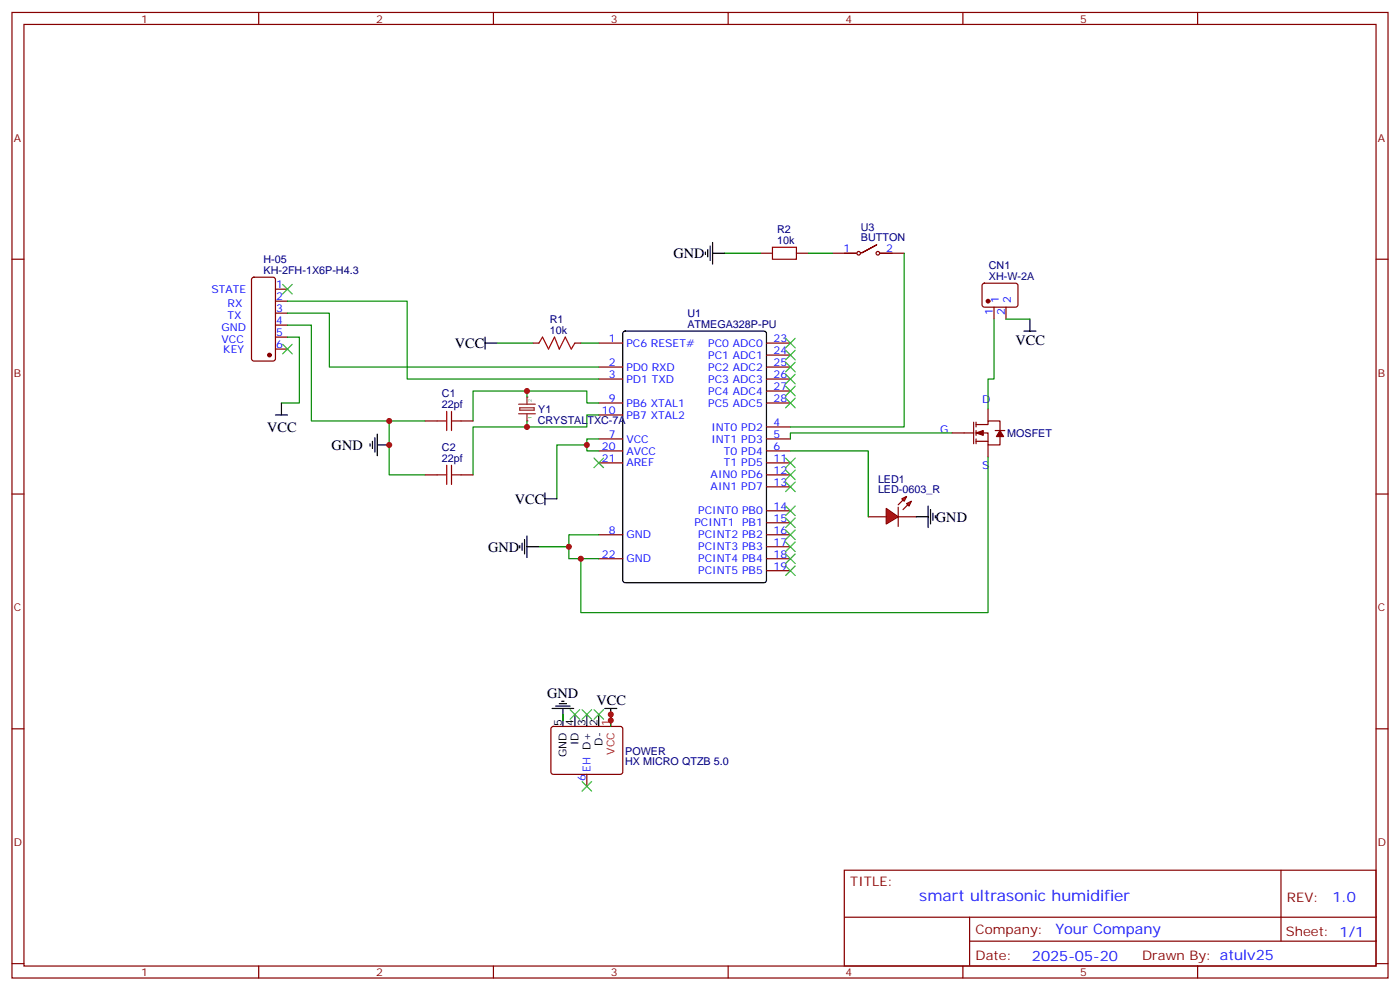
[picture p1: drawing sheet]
<svg xmlns="http://www.w3.org/2000/svg" width="412mm" height="292mm" viewBox="0 0 412 292" stroke-linecap="round" stroke-linejoin="round" font-family="sans-serif">
<g fill="none" stroke="#870000" stroke-width=".35">
<path d="M3.5 3.7h405.4v284.3h-405.4zM7.1 7.2h398.2v277.3h-398.2zM76.2 3.7v3.5M145.3 3.7v3.5M214.5 3.7v3.5M283.6 3.7v3.5M352.8 3.7v3.5M3.5 76.3h3.6M245.2 74.6h7M258.2 72.1l-4.6 2.5 4.6-2.5M259.3 74.6h7M405.3 76.3h3.6"/>
<path d="M74.3 81.8l.5-.2h5.6l.7 .5v23.5l-.4 .7h-5.9l-.7-.4v-23.6zM81.1 99.3h3.6M81.1 95.7h3.6M81.1 92.2h3.6M81.1 88.7h3.6M81.1 85.2h3.6M81.1 102.8h3.6M176.4 101h7M176.4 108.1h7M176.4 111.6h7M176.4 118.7h7M225.8 101h7"/>
<path d="M225.8 108.1h7M225.8 111.6h7M225.8 118.7h7M225.8 104.6h7M225.8 115.1h7M176.4 129.3h7M176.4 132.8h7M176.4 122.2h7M176.4 136.3h7M225.8 125.7h7M225.8 129.3h7M225.8 132.8h7"/>
<path d="M225.8 136.3h7M225.8 139.8h7M280.5 127.5h6.3M286.8 124.3v6.4M287.5 127.5h3.5v3.5h3.6v-2.4M287.5 125h3.5v-1h3.6v2.8M287.5 124.3v1.4M287.5 126.8v1.4M287.5 129.3v1.4M287.5 130h3.5M291 120.4v3.6M291 131v3.5"/>
<path d="M293.2 126.8h2.8M3.5 145.5h3.6M176.4 157.5h7M225.8 157.5h7M225.8 143.4h7M225.8 150.4h7M225.8 154h7M405.3 145.5h3.6M176.4 164.5h7M225.8 161h7M225.8 164.5h7M225.8 168.1h7"/>
<path d="M3.5 214.6h3.6M405.3 214.6h3.6M248.7 256.3h156.6v28.2h-156.6zM377.3 256.3v20.9M248.7 270.1h156.5M285.6 277.2h119.6M285.6 270.1v14.1M3.5 283.8h3.6M76.2 284.5v3.5M145.3 284.5v3.5M214.5 284.5v3.5M283.6 284.5v3.5"/>
<path d="M352.8 284.5v3.5M405.3 283.8h3.6"/>
<circle cx="252.9" cy="74.6" r=".53"/>
<circle cx="258.6" cy="74.6" r=".53"/>
</g>
<path d="M183.7 97.7l.4-.2h41l.6 .4 .1 73-.5 .6-41.2 .1-.6-.5-.1-72.9z" fill="none" stroke="#000" stroke-width=".35"/>
<g fill="#870000" stroke="#870000" stroke-width=".35">
<path d="M294.6 126.8l1 1.8h-2.1z"/>
<path d="M287.5 127.5l2.1-.7v1.4z"/>
<circle cx="79.4" cy="104.6" r=".53"/>
</g>
<g fill="#f00" stroke="#870000" stroke-width=".35">
<path d="M261.1 149.7l3.5 2.5-3.5 2.1z"/>
<path d="M264.6 149.4v5.6z"/>
</g>
<g fill="#870000" stroke="#870000" stroke-width=".35">
<path d="M264.6 148.7l1.4-1.5z"/>
<path d="M266 150.1l1.4-1.4z"/>
</g>
<g fill="#f00" stroke="#870000" stroke-width=".35">
<path d="M265.6 146.9l1.5-.7-.8 1.4z"/>
<path d="M267.1 148.3l1.4-.7-.7 1.4z"/>
</g>
<path d="M224 74.6h3.5M234.6 74.6h3.5M125.2 124h3.6M125.2 139.8h3.6M135.8 124h3.5M135.8 139.8h3.5M255.8 152.2h5.3M264.6 152.2h5.3M162.5 214.1l.5-.2 20 .1 .4 .6v13l-.7 .4h-20l-.4-.7v-12.7zM172.9 228v3.6" fill="none" stroke="#870000" stroke-width=".35"/>
<g fill="none" stroke="#000" stroke-width=".35">
<path d="M207.8 74.2v.7M208.5 73.5v2.1M209.2 72.5v4.2M209.9 74.6h3.5M209.9 71.4v6.4M142.9 99.3v3.5M301.6 97.5h3.6M303.4 94v3.5M82.9 118.7v3.5M142.9 101h3.5M81.1 122.2h3.6M109 130.7v.7"/>
<path d="M109.7 130v2.1M110.4 128.9v4.2M111.1 131h3.6M111.1 127.8v6.4M153.8 159.9v2.2M154.5 158.9v4.2M155.2 157.8v6.4M160.5 146.9h3.5M160.5 145.1v3.6M269.9 152.2h3.5M273.4 149v6.4M274.1 150.1v4.2"/>
<path d="M274.8 151.1v2.1M275.5 151.8v.7M153.1 160.7v.7M155.2 161h3.5M162.6 208.6h6.4M163.7 207.9h4.2M164.7 207.2h2.2M165.5 206.5h.7M165.8 208.6v5.3M169.3 210.4v3.5M172.9 210.4v3.5M176.4 210.4v3.5"/>
<path d="M178.2 208.6h3.5M179.9 208.6v3.6"/>
</g>
<path d="M179.9 210.4v3.5" fill="none" stroke="#f00" stroke-width=".35"/>
<g fill="none" stroke="#008700" stroke-width=".35">
<path d="M213.4 74.6h10.6M238.1 74.6h7.1M266.3 74.6v51.1h-33.5M84.7 92.2h12.3v15.9h79.4M84.7 88.7h35.2v22.9h56.5M84.7 95.7h7v28.3h23M84.7 99.3h3.5v19.4h-5.3M292.8 94v17.6h-1.8v8.8M146.4 101h10.6M171.1 101h5.3M176.4 118.7h-3.5v-3.6h-33.6v8.9M125.2 124h-10.5v15.8h10.5"/>
<path d="M172.9 131h-8.9v15.9M176.4 122.2h-3.5v3.5h-33.6v14.1M176.4 129.3h-3.5v3.5h3.5M232.8 132.8h23v19.4M280.5 127.5h-47.7v1.8M291 134.5v45.9h-119.9v-15.9M176.4 157.5h-8.8v7h8.8M158.7 161h8.9M179.9 210.4v3.5"/>
</g>
<path d="M227.5 72.8h7.1v3.5h-7.1zM128.8 124h2.8M128.8 139.8h2.8M131.6 121.1v5.7M131.6 137v5.7M133 124h2.8M133 121.1v5.7M133 137v5.7M133 139.8h2.8" fill="none" stroke="#a10000" stroke-width=".35"/>
<g fill="none" stroke="#3c3" stroke-width=".35">
<path d="M83.3 83.7l2.8 2.9M86.1 83.7l-2.8 2.9M231.4 99.6l2.8 2.8M234.2 99.6l-2.8 2.8M83.3 101.4l2.8 2.8M86.1 101.4l-2.8 2.8M231.4 117.3l2.8 2.8M231.4 113.7l2.8 2.9M231.4 110.2l2.8 2.8M231.4 106.7l2.8 2.8M231.4 103.2l2.8 2.8M234.2 117.3l-2.8 2.8"/>
<path d="M234.2 113.7l-2.8 2.9M234.2 110.2l-2.8 2.8M234.2 106.7l-2.8 2.8M234.2 103.2l-2.8 2.8M175 134.9l2.8 2.8M177.8 134.9l-2.8 2.8M231.4 138.4l2.8 2.9M231.4 134.9l2.8 2.8M234.2 138.4l-2.8 2.9M234.2 134.9l-2.8 2.8M231.4 159.6l2.8 2.8M231.4 156.1l2.8 2.8"/>
<path d="M231.4 152.5l2.8 2.9M231.4 149l2.8 2.8M231.4 142l2.8 2.8M234.2 159.6l-2.8 2.8M234.2 156.1l-2.8 2.8M234.2 152.5l-2.8 2.9M234.2 149l-2.8 2.8M234.2 142l-2.8 2.8M231.4 166.7l2.8 2.8M231.4 163.1l2.8 2.8M234.2 166.7l-2.8 2.8M234.2 163.1l-2.8 2.8"/>
<path d="M167.9 209l2.8 2.8M170.7 209l-2.8 2.8M171.4 209l2.9 2.8M174.3 209l-2.9 2.8M175 209l2.8 2.8M177.8 209l-2.8 2.8M171.4 230.2l2.9 2.8M174.3 230.2l-2.9 2.8"/>
</g>
<path d="M152.8 119h4.9M155.2 116.9v2.1M152.8 121.8h4.9M153.1 120.1h4.2v.7h-4.2zM155.2 121.8v2.2" fill="none" stroke="#8c2424" stroke-width=".35"/>
<g fill="#8c2424">
<circle cx="155.2" cy="116.9" r=".18"/>
<circle cx="155.2" cy="124" r=".18"/>
</g>
<path d="M296.3 94h7.1M155.2 115.1v1.8M155.2 124v1.7M165.8 210.4v1.8M179.9 210.4v1.8" fill="none" stroke="#008700" stroke-width=".35"/>
<path d="M289.5 83.6l.5-.2 9.4 .1 .5 .6-.1 5.9-.6 .5-9.5-.1-.4-.7v-5.6zM292.8 90.5v3.5M296.3 90.5v3.5M157 101h1.7M169.3 101h1.8" fill="none" stroke="#870000" stroke-width=".35"/>
<circle cx="291" cy="88.7" r=".53" fill="#870000" stroke="#870000" stroke-width=".35"/>
<path d="M158.7 101l1.1-1.7 1.8 3.5 1.7-3.5 1.4 3.5 1.8-3.5 1.8 3.5 1-1.8" fill="none" stroke="#a10000" stroke-width=".35"/>
<g fill="#c00">
<circle cx="167.6" cy="161" r=".88"/>
<circle cx="172.9" cy="131" r=".88"/>
<circle cx="179.9" cy="212.2" r=".88"/>
<circle cx="114.7" cy="131" r=".88"/>
<circle cx="114.7" cy="124" r=".88"/>
<circle cx="171.1" cy="164.5" r=".88"/>
<circle cx="155.2" cy="125.7" r=".88"/>
<circle cx="155.2" cy="115.1" r=".88"/>
<circle cx="179.9" cy="210.4" r=".88"/>
</g>
<text font-size="4.6" fill="#00f" x="270.8" y="265.3">smart ultrasonic humidifier</text>
<g font-size="4.2">
<text x="198.4" y="76">GND</text>
<text x="299.1" y="101.5">VCC</text>
<text x="134" y="102.4">VCC</text>
<text x="78.7" y="127.1">VCC</text>
<text x="97.7" y="132.4">GND</text>
<text x="151.6" y="148.3">VCC</text>
<text x="275.7" y="153.7">GND</text>
<text x="143.8" y="162.4">GND</text>
<text x="161.2" y="205.5">GND</text>
<text x="175.7" y="207.6">VCC</text>
</g>
<g font-size="4.2" fill="#00f">
<text x="392.5" y="265.5">1.0</text>
<text x="310.9" y="275.1">Your Company</text>
<text x="304" y="282.9">2025-05-20</text>
</g>
<g font-size="3.9" fill="#800">
<text x="250.5" y="260.8">TITLE:</text>
<text x="379.1" y="265.5">REV:</text>
<text x="287.4" y="275">Company:</text>
<text x="378.7" y="275.7">Sheet: 1/1</text>
<text x="287.4" y="282.7">Date:</text>
<text x="336.4" y="282.8">Drawn By: atulv25</text>
</g>
<g font-size="3.2" fill="#800">
<text x="41.6" y="6.7">1</text>
<text x="110.8" y="6.7">2</text>
<text x="179.9" y="6.7">3</text>
<text x="249.1" y="6.7">4</text>
<text x="318.2" y="6.7">5</text>
<text x="4.1" y="41.8">A</text>
<text x="405.9" y="41.8">A</text>
<text x="4.1" y="110.9">B</text>
<text x="405.9" y="110.9">B</text>
<text x="4.1" y="180.1">C</text>
<text x="405.9" y="180.1">C</text>
<text x="4.1" y="249.2">D</text>
<text x="405.9" y="249.2">D</text>
<text x="41.6" y="287.5">1</text>
<text x="110.8" y="287.5">2</text>
<text x="179.9" y="287.5">3</text>
<text x="249.1" y="287.5">4</text>
<text x="318.2" y="287.5">5</text>
</g>
<g font-size="3.2" fill="#000080">
<text x="228.9" y="71.8">10k</text>
<text x="228.9" y="68.7">R2</text>
<text x="253.6" y="71">BUTTON</text>
<text x="253.6" y="68">U3</text>
<text x="77.6" y="77.5">H-05</text>
<text x="77.6" y="80.6">KH-2FH-1X6P-H4.3</text>
<text x="291.3" y="82.3">XH-W-2A</text>
<text x="291.3" y="79.3">CN1</text>
<text x="161.9" y="95.1">R1</text>
<text x="202.5" y="93.4">U1</text>
<text x="161.9" y="98.2">10k</text>
<text x="202.5" y="96.4">ATMEGA328P-PU</text>
<text x="130.2" y="117">C1</text>
<text x="130.2" y="120.1">22pf</text>
<text x="158.4" y="124.7">CRYSTALTXC-7A</text>
<text x="158.5" y="121.6">Y1</text>
<text x="296.7" y="128.8">MOSFET</text>
<text x="130.2" y="136">22pf</text>
<text x="130.2" y="132.9">C2</text>
<text x="258.6" y="142.1">LED1</text>
<text x="258.6" y="145.1">LED-0603_R</text>
<text x="184.1" y="225.3">HX MICRO QTZB 5.0</text>
<text x="184.1" y="222.3">POWER</text>
</g>
<g font-size="3.2" fill="#00f">
<text x="248.5" y="74.2">1</text>
<text x="261.1" y="74.2">2</text>
<text x="62.3" y="86.4">STATE</text>
<text x="81.3" y="88.3">2</text>
<text x="81.3" y="84.8">1</text>
<text x="294.2" y="89.1" transform="rotate(-90 294.2 89.1)">1</text>
<text x="297.7" y="89.1" transform="rotate(-90 297.7 89.1)">2</text>
<text x="67" y="94">TX</text>
<text x="67" y="90.5">RX</text>
<text x="81.3" y="95.4">4</text>
<text x="81.3" y="91.9">3</text>
<text x="292.5" y="92.6" transform="rotate(-90 292.5 92.6)">1</text>
<text x="296" y="92.6" transform="rotate(-90 296 92.6)">2</text>
<text x="65.3" y="101">VCC</text>
<text x="65.3" y="97.5">GND</text>
<text x="81.3" y="98.9">5</text>
<text x="179.3" y="100.7">1</text>
<text x="227.9" y="100.7">23</text>
<text x="65.8" y="104">KEY</text>
<text x="81.3" y="102.4">6</text>
<text x="179.3" y="107.7">2</text>
<text x="184.5" y="102.1">PC6 RESET#</text>
<text x="208.6" y="102.1">PC0 ADC0</text>
<text x="208.6" y="105.6">PC1 ADC1</text>
<text x="227.9" y="104.2">24</text>
<text x="227.9" y="107.7">25</text>
<text x="179.3" y="111.3">3</text>
<text x="184.5" y="109.1">PD0 RXD</text>
<text x="184.5" y="112.7">PD1 TXD</text>
<text x="208.6" y="109.1">PC2 ADC2</text>
<text x="208.6" y="112.7">PC3 ADC3</text>
<text x="227.9" y="111.3">26</text>
<text x="179.3" y="118.3">9</text>
<text x="184.5" y="119.7">PB6 XTAL1</text>
<text x="208.6" y="116.2">PC4 ADC4</text>
<text x="208.6" y="119.7">PC5 ADC5</text>
<text x="227.9" y="114.8">27</text>
<text x="227.9" y="118.3">28</text>
<text x="289.3" y="118.7">D</text>
<text x="177.3" y="121.8">10</text>
<text x="184.5" y="123.3">PB7 XTAL2</text>
<text x="227.9" y="125.4">4</text>
<text x="179.3" y="128.9">7</text>
<text x="184.5" y="130.3">VCC</text>
<text x="209.5" y="126.8">INT0 PD2</text>
<text x="209.5" y="130.3">INT1 PD3</text>
<text x="227.9" y="128.9">5</text>
<text x="276.9" y="127.5">G</text>
<text x="177.3" y="132.4">20</text>
<text x="177.3" y="136">21</text>
<text x="184.5" y="133.8">AVCC</text>
<text x="184.5" y="137.4">AREF</text>
<text x="213.3" y="133.8">T0 PD4</text>
<text x="213.3" y="137.4">T1 PD5</text>
<text x="227.9" y="132.4">6</text>
<text x="227.9" y="136">11</text>
<text x="209.3" y="140.9">AIN0 PD6</text>
<text x="227.9" y="139.5">12</text>
<text x="227.9" y="143">13</text>
<text x="289.3" y="138.1">S</text>
<text x="209.3" y="144.4">AIN1 PD7</text>
<text x="204.6" y="155">PCINT1</text>
<text x="205.7" y="151.5">PCINT0 PB0</text>
<text x="218.6" y="155">PB1</text>
<text x="227.9" y="150.1">14</text>
<text x="227.9" y="153.6">15</text>
<text x="179.3" y="157.1">8</text>
<text x="184.5" y="158.5">GND</text>
<text x="205.7" y="158.5">PCINT2 PB2</text>
<text x="227.9" y="157.1">16</text>
<text x="227.9" y="160.7">17</text>
<text x="177.3" y="164.2">22</text>
<text x="184.5" y="165.6">GND</text>
<text x="205.7" y="162.1">PCINT3 PB3</text>
<text x="205.7" y="165.6">PCINT4 PB4</text>
<text x="227.9" y="164.2">18</text>
<text x="227.9" y="167.7">19</text>
<text x="205.7" y="169.1">PCINT5 PB5</text>
<text x="173.9" y="227.3" transform="rotate(-90 173.9 227.3)">EH D+</text>
<text x="172.5" y="230.1" transform="rotate(-90 172.5 230.1)">6</text>
</g>
<g font-size="3.2">
<text x="165.5" y="213.9" transform="rotate(-90 165.5 213.9)">5</text>
<text x="169" y="213.9" transform="rotate(-90 169 213.9)">4</text>
<text x="172.5" y="213.9" transform="rotate(-90 172.5 213.9)">3</text>
<text x="176" y="213.9" transform="rotate(-90 176 213.9)">2</text>
<text x="170.4" y="219.5" transform="rotate(-90 170.4 219.5)">ID</text>
<text x="177.4" y="219.6" transform="rotate(-90 177.4 219.6)">D-</text>
<text x="166.9" y="223" transform="rotate(-90 166.9 223)">GND</text>
</g>
<g font-size="3.2" fill="#f00">
<text x="179.6" y="213.9" transform="rotate(-90 179.6 213.9)">1</text>
<text x="181" y="222.3" transform="rotate(-90 181 222.3)">VCC</text>
</g>
<g font-size="1.4" fill="#238d23">
<text x="156.6" y="118.3" transform="rotate(-90 156.6 118.3)">2</text>
<text x="156.6" y="123.3" transform="rotate(-90 156.6 123.3)">1</text>
</g>
</svg>
